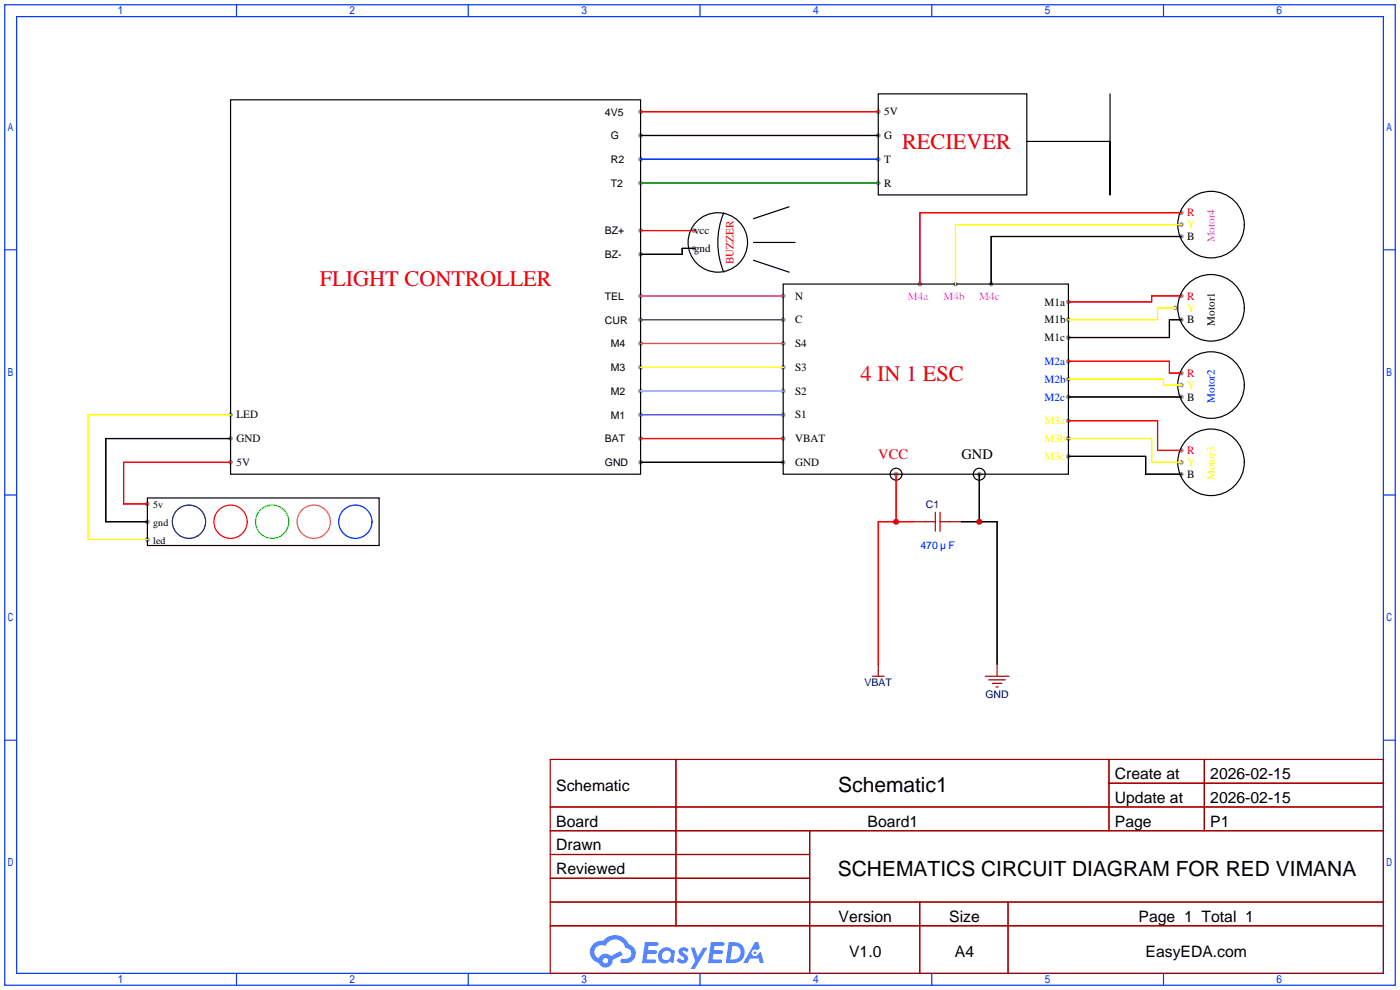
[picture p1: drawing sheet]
<svg xmlns="http://www.w3.org/2000/svg" width="299mm" height="212mm" viewBox="0 0 299 212" stroke-linecap="round" stroke-linejoin="round" font-family="sans-serif">
<g fill="#999">
<circle cx="136.9" cy="63.2" r=".51"/>
<circle cx="167.4" cy="63.2" r=".51"/>
<circle cx="167.4" cy="68.3" r=".51"/>
<circle cx="136.9" cy="68.3" r=".51"/>
<circle cx="136.9" cy="73.4" r=".51"/>
<circle cx="167.4" cy="73.4" r=".51"/>
<circle cx="136.9" cy="78.5" r=".51"/>
<circle cx="167.4" cy="78.5" r=".51"/>
<circle cx="136.9" cy="83.6" r=".51"/>
<circle cx="167.4" cy="83.6" r=".51"/>
<circle cx="136.9" cy="88.6" r=".51"/>
<circle cx="167.4" cy="88.6" r=".51"/>
<circle cx="136.9" cy="93.7" r=".51"/>
<circle cx="167.4" cy="93.7" r=".51"/>
<circle cx="136.9" cy="98.8" r=".51"/>
<circle cx="167.4" cy="98.8" r=".51"/>
<circle cx="136.9" cy="23.9" r=".51"/>
<circle cx="187.7" cy="23.9" r=".51"/>
<circle cx="136.9" cy="29" r=".51"/>
<circle cx="187.7" cy="29" r=".51"/>
<circle cx="136.9" cy="34" r=".51"/>
<circle cx="187.7" cy="34" r=".51"/>
<circle cx="136.9" cy="39.1" r=".51"/>
<circle cx="187.7" cy="39.1" r=".51"/>
<circle cx="136.9" cy="49.3" r=".51"/>
<circle cx="148.3" cy="49.3" r=".51"/>
<circle cx="148.3" cy="53.1" r=".51"/>
<circle cx="136.9" cy="54.4" r=".51"/>
<circle cx="252.5" cy="45.5" r=".51"/>
<circle cx="196.6" cy="60.7" r=".51"/>
<circle cx="252.5" cy="48" r=".51"/>
<circle cx="204.2" cy="60.7" r=".51"/>
<circle cx="252.5" cy="50.5" r=".51"/>
<circle cx="211.8" cy="60.7" r=".51"/>
<circle cx="252.5" cy="63.2" r=".51"/>
<circle cx="228.3" cy="64.5" r=".51"/>
<circle cx="252.5" cy="79.8" r=".51"/>
<circle cx="228.3" cy="77.2" r=".51"/>
<circle cx="252.5" cy="96.3" r=".51"/>
<circle cx="228.3" cy="89.9" r=".51"/>
<circle cx="251.2" cy="65.8" r=".51"/>
<circle cx="228.3" cy="68.3" r=".51"/>
<circle cx="252.5" cy="82.3" r=".51"/>
<circle cx="228.3" cy="81" r=".51"/>
<circle cx="228.3" cy="84.8" r=".51"/>
<circle cx="252.5" cy="84.8" r=".51"/>
<circle cx="252.5" cy="98.8" r=".51"/>
<circle cx="228.3" cy="93.7" r=".51"/>
<circle cx="252.5" cy="101.3" r=".51"/>
<circle cx="228.3" cy="97.5" r=".51"/>
<circle cx="252.5" cy="68.3" r=".51"/>
<circle cx="228.3" cy="72.1" r=".51"/>
<circle cx="191.5" cy="101.3" r=".51"/>
<circle cx="209.3" cy="101.3" r=".51"/>
<circle cx="31.5" cy="115.3" r=".51"/>
<circle cx="49.3" cy="88.6" r=".51"/>
<circle cx="31.5" cy="111.5" r=".51"/>
<circle cx="49.3" cy="93.7" r=".51"/>
<circle cx="31.5" cy="107.7" r=".51"/>
<circle cx="49.3" cy="98.8" r=".51"/>
</g>
<g fill="none" stroke="#03f" stroke-width=".25">
<path d="M1 1h297.2v209.6h-297.2zM3.6 3.6h292.1v204.4h-292.1zM50.5 1v2.6M100.1 1v2.6M149.6 1v2.6M199.1 1v2.6M248.7 1v2.6M1 53.4h2.6M295.7 53.4h2.5M1 105.8h2.6M295.7 105.8h2.5M1 158.2h2.6"/>
<path d="M295.7 158.2h2.5M50.5 208v2.6M100.1 208v2.6M149.6 208v2.6M199.1 208v2.6M248.7 208v2.6"/>
</g>
<g fill="none" stroke="#a10000" stroke-width=".25">
<path d="M117.6 162.3h178.1v45.7h-178.1zM117.6 172.5h178.1M117.6 177.5h178.1M144.5 162.3v35.6M173 177.5v30.5M237 162.3v15.2M237 167.4h58.7M257.4 162.3v15.2M117.6 182.6h55.4M117.6 192.8h178.1M117.6 187.7h55.4M117.6 197.9h178.1"/>
<path d="M196.6 192.8v15.2M215.4 192.8v15.2"/>
</g>
<g fill="#5487ff">
<path d="M145.3 202.7a1.3 1.3 0 0 1 1.9 .3l-.4 .6a.54 .54 0 0 0-.9-.2l.1 .2a1.34 1.34 0 0 1 .9 1.8 1.47 1.47 0 0 1-2.3-.1l.5-.6 .8 .5a.31 .31 0 0 0 .4-.3 .31 .31 0 0 0-.3-.4 1.12 1.12 0 0 1-.7-1.8z"/>
<path d="M147.6 202.5h.9l.6 2 1.2-2h.9l-2.7 4.6h-.9l1-1.7z"/>
<path d="M137.8 201.4h1.7a1.31 1.31 0 0 1 1.2 .2 .4 .4 0 0 1-.3 .5l-1.8 .1-.1 .9h1.6a.4 .4 0 0 1 .4 .4 .4 .4 0 0 1-.5 .4h-1.6l-.2 1.2h1.4a.46 .46 0 0 1 .5 0 .46 .46 0 0 1 .1 .5l-.4 .2h-2.6z"/>
<path d="M151.9 201.4h1.7a1.32 1.32 0 0 1 1.2 .2 .39 .39 0 0 1-.3 .5l-1.8 .1-.1 .9h1.6a.4 .4 0 0 1 .4 .4 .4 .4 0 0 1-.4 .4h-1.7l-.2 1.2h1.4a.46 .46 0 0 1 .5 0 .46 .46 0 0 1 .1 .5l-.4 .2h-2.6z"/>
<path d="M161.3 201.4h.8l.3 1.3-.6 .4a.75 .75 0 0 0-1.1 .3 .75 .75 0 0 0 .5 1 .75 .75 0 0 0 .9-.7l.5-.2 .6 2.3h-.8l-.3-.9h-1.8l-.5 .9h-1z"/>
<path d="M155.7 201.4l-.6 4.4h1.5a2.27 2.27 0 0 0 2.6-2.2 2.27 2.27 0 0 0-2.7-2.2zM156.5 202.1a1.5 1.5 0 0 1 1.8 1.6 1.5 1.5 0 0 1-1.9 1.4h-.3z"/>
<path d="M141.2 203a1.6 1.6 0 0 0-.3 2.3 1.6 1.6 0 0 0 2.3 .2l.7 .3 .3-2.4-.1-.3-.5-.1a1.58 1.58 0 0 0-2.4 0zM141.8 203.5a.98 .98 0 0 1 1.6 .4 .98 .98 0 0 1-1.1 1.3 .94 .94 0 0 1-.9-.7 .94 .94 0 0 1 .4-1z"/>
<path d="M126.8 201.8a2.37 2.37 0 0 0 1.1 4 1.54 1.54 0 0 0 1.8 1 1.54 1.54 0 0 0 1.2-1.6l2.2-1.1-.5-.8-2 1a1.57 1.57 0 0 0-2.7 .5 1.5 1.5 0 0 1-.7-2.1 1.5 1.5 0 0 1 2.2-.5 2.23 2.23 0 0 1 2.3-1.4 2.23 2.23 0 0 1 2 1.8 1.16 1.16 0 0 1 1.2 1.1 1.16 1.16 0 0 1-1.1 1.2h-.7a.47 .47 0 0 0-.5 .4 .47 .47 0 0 0 .4 .5 2.17 2.17 0 0 0 2.5-.9 2.17 2.17 0 0 0-.3-2.7l-.8-.4a3.2 3.2 0 0 0-5.5-.7l-1.1 .1zM128.8 205.3a.6 .6 0 0 1 1.2 0 .6 .6 0 0 1-1.2 0z"/>
<circle cx="161.4" cy="203.6" r=".28"/>
</g>
<g fill="none" stroke="#000" stroke-width=".25">
<path d="M49.3 21.3h87.6v80h-87.6zM136.9 29h50.8M187.7 20.1h31.8v21.6h-31.8zM237.2 20.1v21.6v-11.5h-17.7M148.3 53.1h-2.5v1.3h-8.9M154.7 45.5a16.5 16.5 0 0 0 0 12.7M161 55.6l7.7 2.6M161 51.8h8.9M168.7 44.2l-7.7 2.5M252.5 50.5h-40.7v10.2M167.4 60.7h60.9v40.6h-60.9zM252.5 68.3h-2.6v3.8h-21.6"/>
<path d="M49.3 93.7h-26.7v17.8h8.9M136.9 98.8h30.5M228.3 84.8h24.2M228.3 97.5h16.6v3.8h7.6M31.5 106.4h49.5v10.2h-49.5zM205.5 111.5h7.6v30.5M209.3 101.3v10.2"/>
<circle cx="153.4" cy="51.8" r="6.4"/>
<circle cx="258.8" cy="48" r="7.1"/>
<circle cx="258.8" cy="65.8" r="7.1"/>
<circle cx="258.8" cy="98.8" r="7.1"/>
<circle cx="258.8" cy="82.3" r="7.1"/>
<circle cx="191.5" cy="101.3" r="1.27"/>
<circle cx="209.3" cy="101.3" r="1.27"/>
</g>
<path d="M136.9 63.2h30.5" fill="none" stroke="#c0f" stroke-width=".25"/>
<path d="M136.9 68.3h30.5" fill="none" stroke="#636" stroke-width=".25"/>
<g fill="none" stroke="#f63" stroke-width=".25">
<path d="M136.9 73.4h30.5"/>
<circle cx="67.1" cy="111.5" r="3.6"/>
</g>
<path d="M136.9 78.5h30.5" fill="none" stroke="#ff3" stroke-width=".25"/>
<path d="M136.9 83.6h30.5" fill="none" stroke="#99f" stroke-width=".25"/>
<path d="M136.9 88.6h30.5" fill="none" stroke="#90f" stroke-width=".25"/>
<g fill="none" stroke="#f00" stroke-width=".25">
<path d="M136.9 23.9h50.8M136.9 49.3h11.4M252.5 45.5h-55.9v15.2M228.3 77.2h21.6v2.6h2.6M252.5 63.2h-6.4v1.3h-17.8M49.3 98.8h-22.9v8.9h5.1M136.9 93.7h30.5M228.3 89.9h19.1v6.4h5.1M191.5 101.3v10.2M195.3 111.5h-7.6v30.5"/>
<circle cx="49.3" cy="111.5" r="3.6"/>
</g>
<path d="M136.9 34h50.8" fill="none" stroke="#03f" stroke-width=".25"/>
<path d="M136.9 39.1h50.8" fill="none" stroke="#008700" stroke-width=".25"/>
<path d="M252.5 48h-48.3v12.7M251.2 65.8h-3.8v2.5h-19.1M49.3 88.6h-30.5v26.7h12.7M228.3 81h20.4v1.3h3.8M228.3 93.7h17.8v5.1h6.4" fill="none" stroke="#ff0" stroke-width=".25"/>
<path d="M195.3 111.5h4.6M199.9 109.5v4M200.9 111.5h4.6M200.9 109.5v4M186.4 144.5h2.6M187.7 142v2.5M210.6 144.5h5M211.3 145.3h3.6M212.1 146.1h2M212.9 146.8h.5M213.1 142v2.5" fill="none" stroke="#a10000" stroke-width=".25"/>
<circle cx="75.9" cy="111.5" r="3.6" fill="none" stroke="#00f" stroke-width=".25"/>
<circle cx="58.2" cy="111.5" r="3.6" fill="none" stroke="#0f0" stroke-width=".25"/>
<circle cx="40.4" cy="111.5" r="3.6" fill="none" stroke="#006" stroke-width=".25"/>
<g fill="#c00">
<circle cx="191.5" cy="111.5" r=".63"/>
<circle cx="209.3" cy="111.5" r=".63"/>
</g>
<g font-size="4.8" fill="#f00">
<text x="192.8" y="31.8">RECIEVER</text>
<text x="68.3" y="61">FLIGHT CONTROLLER</text>
<text x="183.9" y="81.3">4 IN 1 ESC</text>
</g>
<g font-size="4.5">
<text x="179.2" y="169.4">Schematic1</text>
<text x="179.1" y="187.1">SCHEMATICS CIRCUIT DIAGRAM FOR RED VIMANA</text>
</g>
<g font-size="3.4">
<text x="238.3" y="166.5">Create at</text>
<text x="258.7" y="166.5">2026-02-15</text>
<text x="118.9" y="169">Schematic</text>
<text x="238.3" y="171.6">Update at</text>
<text x="258.7" y="171.6">2026-02-15</text>
<text x="118.9" y="176.6">Board</text>
<text x="185.4" y="176.6">Board1</text>
<text x="238.3" y="176.6">Page</text>
<text x="258.7" y="176.6">P1</text>
<text x="118.9" y="181.7">Drawn</text>
<text x="118.9" y="186.8">Reviewed</text>
<text x="179.2" y="197">Version</text>
<text x="202.9" y="197">Size</text>
<text x="243.3" y="197">Page 1 Total 1</text>
<text x="181.5" y="204.6">V1.0</text>
<text x="204.1" y="204.6">A4</text>
<text x="244.8" y="204.6">EasyEDA.com</text>
</g>
<text font-size="3.1" fill="#f00" x="187.7" y="98.2">VCC</text>
<text font-size="3.1" x="205.5" y="98.2">GND</text>
<g font-size="2.4">
<text x="189" y="24.7">5V</text>
<text x="189" y="29.7">G</text>
<text x="189" y="34.8">T</text>
<text x="189" y="39.9">R</text>
<text x="148.3" y="50.1">vcc</text>
<text x="148.3" y="53.9">gnd</text>
<text x="253.7" y="51.3">B</text>
<text x="169.9" y="64">N</text>
<text x="223.3" y="65.3">M1a</text>
<text x="169.9" y="69.1">C</text>
<text x="223.3" y="69.1">M1b</text>
<text x="253.7" y="69.1">B</text>
<text x="259.6" y="69.6" transform="rotate(-90 259.6 69.6)">Motor1</text>
<text x="169.9" y="74.2">S4</text>
<text x="223.3" y="72.9">M1c</text>
<text x="169.9" y="79.3">S3</text>
<text x="50.5" y="89.4">LED</text>
<text x="169.9" y="89.4">S1</text>
<text x="169.9" y="84.4">S2</text>
<text x="253.7" y="85.6">B</text>
<text x="50.5" y="94.5">GND</text>
<text x="169.9" y="94.5">VBAT</text>
<text x="169.9" y="99.6">GND</text>
<text x="253.7" y="102.1">B</text>
</g>
<g font-size="2.4" fill="#f00">
<text x="253.7" y="46.3">R</text>
<text x="156.7" y="56.4" transform="rotate(-90 156.7 56.4)">BUZZER</text>
<text x="253.7" y="64">R</text>
<text x="253.7" y="80.5">R</text>
<text x="253.7" y="97.1">R</text>
</g>
<g font-size="2.4" fill="#ff0">
<text x="253.7" y="48.8">Y</text>
<text x="253.7" y="66.6">Y</text>
<text x="253.7" y="83.1">Y</text>
<text x="223.3" y="90.7">M3a</text>
<text x="223.3" y="94.5">M3b</text>
<text x="223.3" y="98.3">M3c</text>
<text x="253.7" y="99.6">Y</text>
<text x="259.6" y="102.6" transform="rotate(-90 259.6 102.6)">Motor3</text>
</g>
<g font-size="2.4" fill="#f0f">
<text x="259.6" y="51.8" transform="rotate(-90 259.6 51.8)">Motor4</text>
<text x="194.1" y="64">M4a</text>
<text x="201.7" y="64">M4b</text>
<text x="209.3" y="64">M4c</text>
</g>
<g font-size="2.4" fill="#00f">
<text x="223.3" y="78">M2a</text>
<text x="223.3" y="81.8">M2b</text>
<text x="223.3" y="85.6">M2c</text>
<text x="259.6" y="86.1" transform="rotate(-90 259.6 86.1)">Motor2</text>
</g>
<text font-size="2.4" fill="#003" x="50.5" y="99.6">5V</text>
<g font-size="2.2">
<text x="129.3" y="24.7">4V5</text>
<text x="130.6" y="29.8">G</text>
<text x="130.6" y="34.9">R2</text>
<text x="130.6" y="39.9">T2</text>
<text x="129.3" y="50.1">BZ+</text>
<text x="129.3" y="55.2">BZ-</text>
<text x="129.3" y="64.1">TEL</text>
<text x="129.3" y="69.1">CUR</text>
<text x="130.6" y="74.2">M4</text>
<text x="130.6" y="79.3">M3</text>
<text x="130.6" y="84.4">M2</text>
<text x="130.6" y="89.5">M1</text>
<text x="129.3" y="94.5">BAT</text>
<text x="129.3" y="99.6">GND</text>
</g>
<g font-size="2.2" fill="#000080">
<text x="197.9" y="108.5">C1</text>
<text x="184.8" y="146.6">VBAT</text>
<text x="210.6" y="149.2">GND</text>
</g>
<g font-size="2.2" fill="#00f">
<text x="196.7" y="117.4">470</text>
<text x="202.7" y="117.4">F</text>
</g>
<g font-size="2.1">
<text x="32.8" y="108.5">5v</text>
<text x="32.8" y="112.3">gnd</text>
<text x="32.8" y="116.2">led</text>
</g>
</svg>
